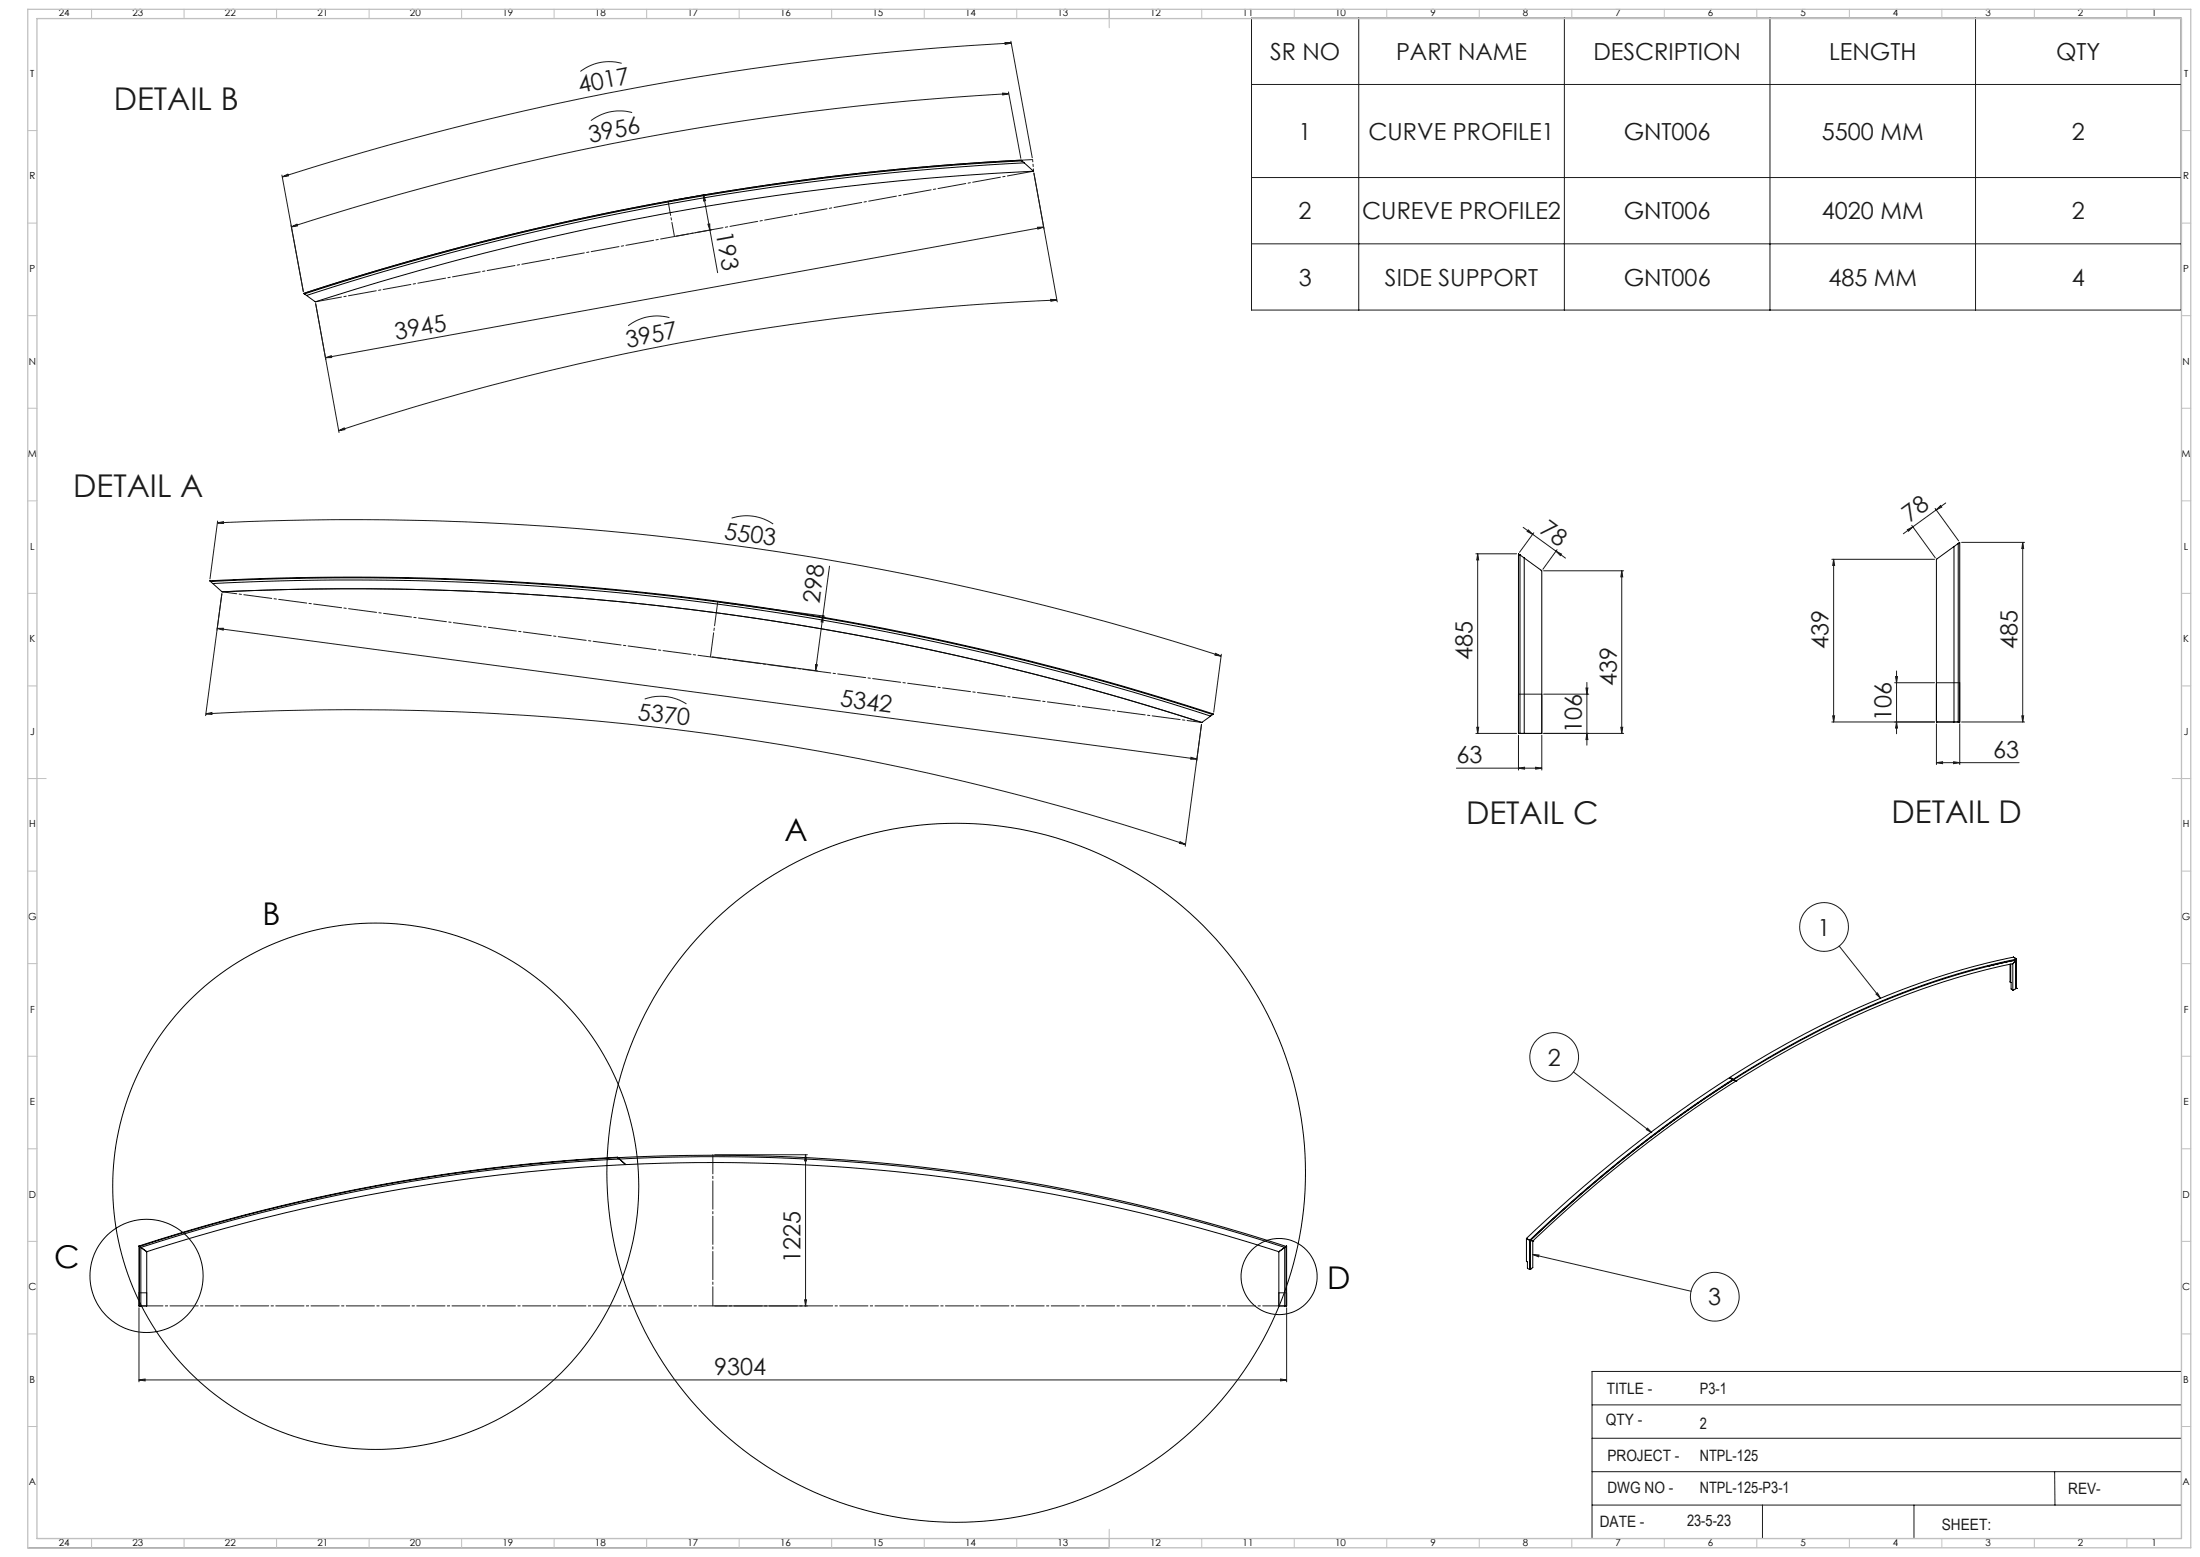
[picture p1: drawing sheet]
<svg xmlns="http://www.w3.org/2000/svg" width="1189mm" height="841mm" viewBox="0 0 1189 841" stroke-linecap="round" stroke-linejoin="round" font-family="sans-serif">
<g fill="none" stroke="#000" stroke-width=".54">
<circle cx="517" cy="633" r="189"/>
<circle cx="203" cy="641" r="142"/>
<circle cx="79" cy="689" r="31"/>
<circle cx="691" cy="690" r="21"/>
</g>
<g fill="none" stroke="#191924" stroke-width=".54">
<path d="M676 10h503v157h-503zM734 10v157M845 10v157M957 10v157M1068 10v157M336 34a25 25 0 0 0-22 5M543 23h4l-4 1zM546 22l12 63M547 23a1567 1567 0 0 0-394 73M542 50l3 1h-3zM545 50l7 36M545 51a1538 1538 0 0 0-388 72"/>
<path d="M676 46h503M342 61a25 25 0 0 0-23 4M152 95l12 62M153 96l3-2v1zM558 86a1504 1504 0 0 0-394 72M559 93l12 70M676 96h503M380 105l1 3-1 1zM380 105l8 42M381 105l-19 4M157 123l3-2 1 1zM383 121h1v3z"/>
<path d="M385 124l-20 4M561 123h3l-3 1zM564 123l-388 70M676 132h503M171 164l12 70M362 172a25 25 0 0 0-22 4M568 162h3l-3 1zM571 162a1424 1424 0 0 0-388 71M176 193l3-1v1zM183 233l3-2v1zM395 280a26 26 0 0 1 23 3M1046 275l13 17"/>
<path d="M1046 275l3-2v1zM1052 272l-23 16M117 282h4v1zM117 282a1532 1532 0 0 1 543 72M118 281l-5 32M798 299h22M799 299v97M799 299v3h-1zM823 285l5 4M826 286l2 3-3-2zM828 289l13 9M829 288l-8 10"/>
<path d="M841 298l5 3M841 298l3 1-1 1zM842 297l-8 10M1031 286l3-1-3 2zM1033 284l13 17M1060 293h34M1093 293l1 3h-1zM1093 293v97M120 320a1493 1493 0 0 1 529 70M448 306l-7 56M834 308h43M876 308l1 4h-1z"/>
<path d="M876 308v88M990 302h56M991 302v88M991 302l1 3h-2zM117 339h4v1zM117 339l530 71M120 321l-9 66M389 325l57 8M445 333v3h-1zM385 355l57 7M441 359h1l-1 3zM657 353l3 1h-3z"/>
<path d="M660 353l-4 32M348 378a25 25 0 0 1 23 2M821 375h12v21h-12zM834 375h25M857 372h1v3zM858 369v33M1024 369h22M1024 365h1v4zM1025 362v34M1047 369h12v21h-12zM111 386l4-1v1zM111 386a1428 1428 0 0 1 530 70"/>
<path d="M649 391l-8 66M798 396h22M798 393h1v3zM821 397v19M833 397v19M834 396h43M858 396v3h-1zM876 393h1l-1 3zM990 390h56M990 387h2l-1 3zM1025 390v3h-1zM1047 391v22"/>
<path d="M1059 391v22M1060 390h34M1093 387h1l-1 3zM644 409l3 1h-3zM787 415h46M821 415l3-1v1zM830 414l3 1h-3zM1047 412l3-1v1zM1047 412h44M1056 411l3 1h-3zM638 455l3 1h-4zM994 511l22 28"/>
<path d="M1014 537l1-1 1 3zM850 579l43 33M890 609l3 3-3-2zM386 624h50M435 624l1 3h-1zM435 624v81M828 678h4l-1 1zM828 678l86 19M1179 662v169h-430M75 698h4v7h-4zM691 698h4v7h-4zM75 706v40"/>
<path d="M386 705h50M435 702h1l-1 3zM695 706v40M75 745h3v1zM75 745h620M692 745h3l-3 1zM860 759h319M1179 741h-319v90M860 777h319M860 795h319M1110 795l1 18M860 813h319"/>
<path d="M953 813v18M1034 813v18M15 836h584M20 831h579M648 831h1"/>
<circle cx="986" cy="501" r="13"/>
<circle cx="840" cy="571" r="13"/>
<circle cx="927" cy="700" r="13"/>
</g>
<path d="M79 705h612" fill="none" stroke="#191924" stroke-width=".54" stroke-dasharray="15.2 1.3 1.3 1.3" stroke-dashoffset="6.5"/>
<path d="M385 705v-81" fill="none" stroke="#191924" stroke-width=".54" stroke-dasharray="15.2 1.3 1.3 1.3" stroke-dashoffset="4.9"/>
<path d="M388 325l-4 30" fill="none" stroke="#191924" stroke-width=".54" stroke-dasharray="15.2 1.3 1.3 1.3" stroke-dashoffset="2.2"/>
<path d="M559 92l-1-6" fill="none" stroke="#191924" stroke-width=".54" stroke-dasharray="15.2 1.3 1.3 1.3" stroke-dashoffset="14"/>
<path d="M170 163l389-71" fill="none" stroke="#191924" stroke-width=".54" stroke-dasharray="15.2 1.3 1.3 1.3" stroke-dashoffset=".9"/>
<path d="M365 128l-4-19" fill="none" stroke="#191924" stroke-width=".54" stroke-dasharray="15.2 1.3 1.3 1.3" stroke-dashoffset="7.5"/>
<path d="M120 320l530 70" fill="none" stroke="#191924" stroke-width=".54" stroke-dasharray="15.2 1.3 1.3 1.3" stroke-dashoffset="7.2"/>
<g fill="none" stroke="#c0c0c0" stroke-width=".54">
<path d="M49 5v5M99 5v5M149 5v5M199 5v5M249 5v5M299 5v5M349 5v5M399 5v5M449 5v5M499 5v5M549 5v5M599 5v10"/>
<path d="M649 5v5M699 5v5M749 5v5M799 5v5M849 5v5M899 5v5M949 5v5M999 5v5M1049 5v5M1099 5v5M1149 5v5M15 71h5"/>
<path d="M1179 71h5M15 121h5M1179 121h5M15 171h5M1179 171h5M15 221h5M1179 221h5M15 271h5M1179 271h5M15 321h5M1179 321h5M15 371h5"/>
<path d="M1179 371h5M15 421h10M1174 421h10M15 471h5M1179 471h5M15 521h5M1179 521h5M15 571h5M1179 571h5M15 621h5M1179 621h5M15 671h5"/>
<path d="M1179 671h5M15 721h5M1179 721h5M15 771h5M1179 771h5M49 831v5M99 831v5M149 831v5M199 831v5M249 831v5M299 831v5M349 831v5"/>
<path d="M399 831v5M449 831v5M499 831v5M549 831v5M599 826v10M649 831v5M699 831v5M749 831v5M799 831v5M849 831v5M899 831v5M949 831v5"/>
<path d="M999 831v5M1049 831v5M1099 831v5M1149 831v5"/>
</g>
<path d="M15 5h1169v831h-1169zM20 10h1159v821h-1159z" fill="none" stroke="#c0c0c0" stroke-width=".7"/>
<g fill="#191924">
<path d="M1014 537l1-1 1 3zM890 609l3 3-3-2zM828 678h4l-1 1z"/>
<path d="M383 121h1v3zM380 105l1 3-1 1z"/>
<path d="M638 455l3 1h-4zM111 386l4-1v1z"/>
<path d="M830 414l3 1h-3zM821 415l3-1v1z"/>
<path d="M1047 412l3-1v1zM1056 411l3 1h-3z"/>
<path d="M75 745h3v1zM692 745h3l-3 1z"/>
<path d="M176 193l3-1v1zM561 123h3l-3 1z"/>
<path d="M542 50l3 1h-3zM157 123l3-2 1 1z"/>
<path d="M543 23h4l-4 1zM153 96l3-2v1z"/>
<path d="M568 162h3l-3 1zM183 233l3-2v1z"/>
<path d="M445 333v3h-1zM441 359h1l-1 3z"/>
<path d="M858 396v3h-1zM857 372h1v3zM1025 390v3h-1zM1024 365h1v4z"/>
<path d="M876 308l1 4h-1zM876 393h1l-1 3z"/>
<path d="M435 702h1l-1 3zM435 624l1 3h-1z"/>
<path d="M117 339h4v1zM644 409l3 1h-3z"/>
<path d="M657 353l3 1h-3zM117 282h4v1z"/>
<path d="M1031 286l3-1-3 2zM1046 275l3-2v1z"/>
<path d="M1093 387h1l-1 3zM1093 293l1 3h-1z"/>
<path d="M990 387h2l-1 3zM991 302l1 3h-2z"/>
<path d="M799 299v3h-1zM798 393h1v3z"/>
<path d="M826 286l2 3-3-2zM841 298l3 1-1 1z"/>
</g>
<g fill="none" stroke="#000" stroke-width=".54">
<path d="M552 87a1479 1479 0 0 0-388 71l1 1M552 87a1497 1497 0 0 0-387 72M552 87h.1M552 87l2 1M554 88a1498 1498 0 0 0-388 72M554 88h.1M554 88l5 4a1508 1508 0 0 0-389 71l-4-3M165 159h.1M165 159l1 1M166 160h.1M821 300v-1v97h12v-88l-9-7M821 300l3 1"/>
<path d="M821 300v96M1056 295h.1M1056 295v95M1058 294l1-1v97h-12v-88l9-7M1058 294l-2 1M1058 294v96M114 314h-1a1499 1499 0 0 1 543 72h-1M114 314h.1M114 314a1500 1500 0 0 1 541 72M114 314l1 1M115 315a1499 1499 0 0 1 539 72M115 315h.1"/>
<path d="M115 315l5 4a1505 1505 0 0 1 530 71l4-3M824 301h.1M824 301v95M654 387h.1M655 386l-1 1M655 386h.1M821 396h.1M821 396h1M824 396h.1M1056 390h.1M1058 390h.1M1088 517l-19 4-18 6-21 7-18 7-17 8-20 9-17 10-23 14"/>
<path d="M1088 517h.1M1088 517l2 1M1089 518v1M1089 519l-19 4-18 5-19 7-20 8-23 10-16 9-37 21M1089 519l-15 3M1089 519h.1M1089 519l-1 1M1089 519v15M1090 518v16M1090 518h.1M1090 518l-18 4-20 6-21 7-16 6-25 12-18 9-36 21M1086 530h.1"/>
<path d="M1086 521v9M1086 530h1M1087 530h.1M1087 531v3l1 1M1087 531h.1M1087 521v10M1088 535h.1M1088 521v14M1088 520l-15 4-23 6-21 8-19 8-35 16-21 12-16 10M1088 520h.1M1089 534l-1 1M1089 534h.1"/>
<path d="M1089 534h1M1090 534h.1M935 582l-28 19-25 18-27 22-30 28M935 582l2 1M935 582h.1M935 582l1 1M935 583h1M935 583h.1M936 583h.1M936 583h1M936 583l-26 18-29 22-26 22-28 25M937 583h.1"/>
<path d="M937 583l-27 18-27 20-28 24-28 25M937 583l1 1M937 584h.1M938 584h-1M938 584h.1M938 584l-26 17-29 22-26 22-29 25M334 625h.1M334 625a1000 1000 0 0 0-259 48M334 625a997 997 0 0 0-259 48M334 625l1 1M334 625a999 999 0 0 1 361 48M335 626a998 998 0 0 0-259 48"/>
<path d="M335 626h.1M335 626l3 3M335 626a999 999 0 0 1 359 48M338 629h.1M338 629a997 997 0 0 0-259 47M338 629a995 995 0 0 1 353 47M75 673h.1M75 673v32M75 673l1 1M76 674v31M76 674h.1M76 674l3 2"/>
<path d="M79 676v29h-4M691 676v29h4M694 674l-3 2M694 674h.1M694 674v31M695 673h.1M695 673l-1 1M695 673v32M825 669h.1M825 669v12l1 1v3l1 1M825 669l2 1M827 670h.1"/>
<path d="M827 670v16M827 670v15M827 670h1M828 670h.1M828 670v15h-1M827 686h.1M827 685h.1M75 705h.1M76 705h.1M694 705h.1M695 705h.1"/>
</g>
<g font-size="16.9" fill="#191924">
<text x="62" y="59">DETAIL B</text>
<text x="40" y="269">DETAIL A</text>
<text x="792" y="445">DETAIL C</text>
<text x="1022" y="444">DETAIL D</text>
</g>
<g font-size="16.9">
<text x="424" y="454">A</text>
<text x="142" y="500">B</text>
<text x="29" y="685">C</text>
<text x="717" y="696">D</text>
</g>
<g font-size="12.7" fill="#191924">
<text x="686" y="32">SR NO</text>
<text x="754" y="32">PART NAME</text>
<text x="861" y="32">DESCRIPTION</text>
<text x="989" y="32">LENGTH</text>
<text x="1111" y="32">QTY</text>
<text x="313" y="51" transform="rotate(-11 313 51)">4017</text>
<text x="319" y="77" transform="rotate(-11 319 77)">3956</text>
<text x="702" y="75">1</text>
<text x="740" y="75">CURVE PROFILE1</text>
<text x="878" y="75">GNT006</text>
<text x="985" y="75">5500 MM</text>
<text x="1120" y="75">2</text>
<text x="702" y="119">2</text>
<text x="736" y="119">CUREVE PROFILE2</text>
<text x="878" y="119">GNT006</text>
<text x="985" y="119">4020 MM</text>
<text x="1120" y="119">2</text>
<text x="387" y="126" transform="rotate(80 387 126)">193</text>
<text x="702" y="154">3</text>
<text x="749" y="154">SIDE SUPPORT</text>
<text x="878" y="154">GNT006</text>
<text x="988" y="154">485 MM</text>
<text x="1120" y="154">4</text>
<text x="214" y="183" transform="rotate(-10 214 183)">3945</text>
<text x="339" y="188" transform="rotate(-11 339 188)">3957</text>
<text x="832" y="287" transform="rotate(36 832 287)">78</text>
<text x="1032" y="282" transform="rotate(-36 1032 282)">78</text>
<text x="391" y="291" transform="rotate(8 391 291)">5503</text>
<text x="443" y="326" transform="rotate(-82 443 326)">298</text>
<text x="988" y="351" transform="rotate(-90 988 351)">439</text>
<text x="1090" y="351" transform="rotate(-90 1090 351)">485</text>
<text x="796" y="357" transform="rotate(-90 796 357)">485</text>
<text x="874" y="371" transform="rotate(-90 874 371)">439</text>
<text x="454" y="381" transform="rotate(8 454 381)">5342</text>
<text x="344" y="389" transform="rotate(7 344 389)">5370</text>
<text x="1022" y="389" transform="rotate(-90 1022 389)">106</text>
<text x="855" y="396" transform="rotate(-90 855 396)">106</text>
<text x="787" y="412">63</text>
<text x="1077" y="409">63</text>
<text x="982" y="505">1</text>
<text x="836" y="576">2</text>
<text x="433" y="682" transform="rotate(-90 433 682)">1225</text>
<text x="923" y="705">3</text>
<text x="386" y="743">9304</text>
</g>
<g font-size="8.5" fill="#191924">
<text x="868" y="753">TITLE -</text>
<text x="919" y="753">P3-1</text>
<text x="868" y="770">QTY -</text>
<text x="919" y="772">2</text>
<text x="869" y="789">PROJECT -</text>
<text x="919" y="789">NTPL-125</text>
<text x="869" y="807">DWG NO -</text>
<text x="919" y="807">NTPL-125-P3-1</text>
<text x="1118" y="807">REV-</text>
<text x="865" y="825">DATE -</text>
<text x="912" y="824">23-5-23</text>
<text x="1049" y="826">SHEET:</text>
</g>
<g font-size="5.3">
<text x="32" y="9">24</text>
<text x="72" y="9">23</text>
<text x="122" y="9">22</text>
<text x="172" y="9">21</text>
<text x="222" y="9">20</text>
<text x="272" y="9">19</text>
<text x="322" y="9">18</text>
<text x="372" y="9">17</text>
<text x="422" y="9">16</text>
<text x="472" y="9">15</text>
<text x="522" y="9">14</text>
<text x="572" y="9">13</text>
<text x="622" y="9">12</text>
<text x="672" y="9">11</text>
<text x="722" y="9">10</text>
<text x="773" y="9">9</text>
<text x="823" y="9">8</text>
<text x="873" y="9">7</text>
<text x="923" y="9">6</text>
<text x="973" y="9">5</text>
<text x="1023" y="9">4</text>
<text x="1073" y="9">3</text>
<text x="1123" y="9">2</text>
<text x="1163" y="9">1</text>
<text x="16" y="42">T</text>
<text x="1180" y="42">T</text>
<text x="16" y="97">R</text>
<text x="1180" y="97">R</text>
<text x="16" y="147">P</text>
<text x="1180" y="147">P</text>
<text x="16" y="197">N</text>
<text x="1180" y="197">N</text>
<text x="15" y="247">M</text>
<text x="1179" y="247">M</text>
<text x="16" y="297">L</text>
<text x="1180" y="297">L</text>
<text x="16" y="347">K</text>
<text x="1180" y="347">K</text>
<text x="16" y="397">J</text>
<text x="1180" y="397">J</text>
<text x="16" y="447">H</text>
<text x="1180" y="447">H</text>
<text x="15" y="497">G</text>
<text x="1179" y="497">G</text>
<text x="16" y="547">F</text>
<text x="1180" y="547">F</text>
<text x="16" y="597">E</text>
<text x="1180" y="597">E</text>
<text x="16" y="647">D</text>
<text x="1180" y="647">D</text>
<text x="15" y="697">C</text>
<text x="1179" y="697">C</text>
<text x="16" y="747">B</text>
<text x="1180" y="747">B</text>
<text x="16" y="802">A</text>
<text x="1180" y="802">A</text>
<text x="32" y="835">24</text>
<text x="72" y="835">23</text>
<text x="122" y="835">22</text>
<text x="172" y="835">21</text>
<text x="222" y="835">20</text>
<text x="272" y="835">19</text>
<text x="322" y="835">18</text>
<text x="372" y="835">17</text>
<text x="422" y="835">16</text>
<text x="472" y="835">15</text>
<text x="522" y="835">14</text>
<text x="572" y="835">13</text>
<text x="622" y="835">12</text>
<text x="672" y="835">11</text>
<text x="722" y="835">10</text>
<text x="773" y="835">9</text>
<text x="823" y="835">8</text>
<text x="873" y="835">7</text>
<text x="923" y="835">6</text>
<text x="973" y="835">5</text>
<text x="1023" y="835">4</text>
<text x="1073" y="835">3</text>
<text x="1123" y="835">2</text>
<text x="1163" y="835">1</text>
</g>
</svg>
